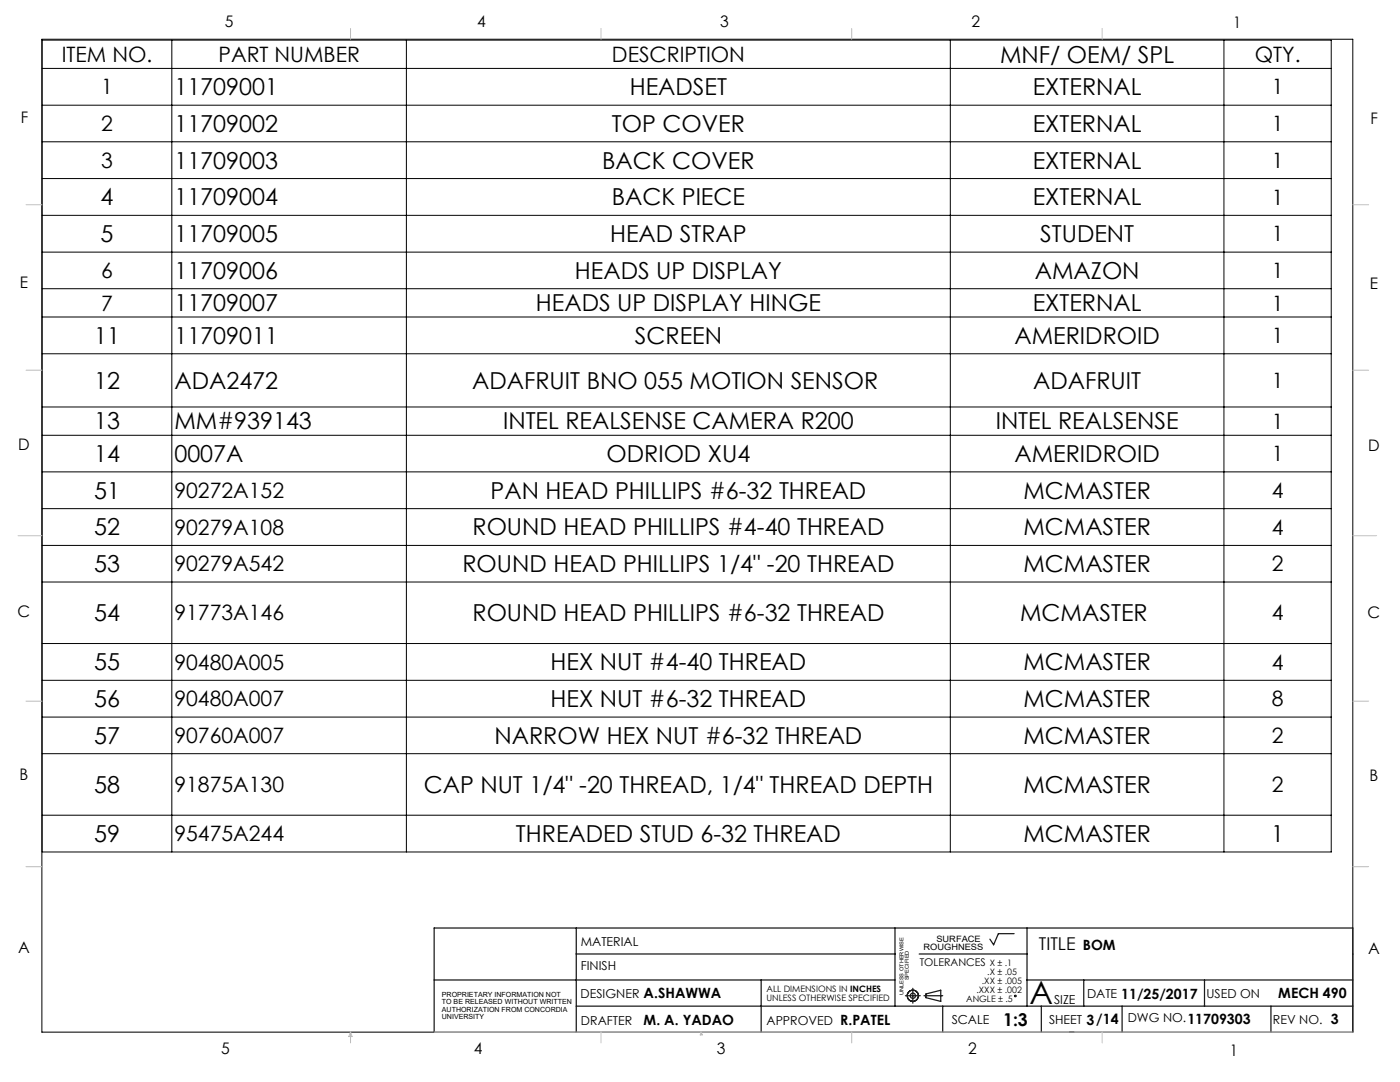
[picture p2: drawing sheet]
<svg xmlns="http://www.w3.org/2000/svg" width="279mm" height="216mm" viewBox="0 0 279 216" stroke-linecap="round" stroke-linejoin="round" font-family="sans-serif">
<g fill="none" stroke="#000" stroke-width=".2">
<path d="M8.4 7.8h261.6v198.2h-261.6zM8.4 8h257.3v162h-257.3M8.4 13.7h257.3M34.3 8v162M81.1 8v162M189.7 8v162M244.3 8v162M8.4 21h257.3M8.4 28.3h257.3M8.4 35.6h257.3M8.4 43h257.3M8.4 50.3h257.3"/>
<path d="M8.4 57.6h257.3M8.4 63.3h257.3M8.4 70.6h257.3M8.4 81.2h257.3M8.4 86.9h257.3M8.4 94.2h257.3M8.4 101.5h257.3M8.4 108.8h257.3M8.4 116.1h257.3M8.4 128.4h257.3M8.4 135.7h257.3M8.4 143.1h257.3"/>
<path d="M8.4 150.4h257.3M8.4 162.7h257.3"/>
<circle cx="202.6" cy="198.7" r=".17"/>
</g>
<g fill="none" stroke="#191924" stroke-width=".25">
<path d="M86.6 195.5h92M115 185.2v20.8M115 190.4h63.6M151.9 195.5v10.5M178.6 185.2v15.6M180.7 198.7h3M182.2 197.2v3M183.4 190.4h21.6M184.4 198.7h3.7M184.8 198.3l2.9-.7v2.2l-2.9-.7zM202.4 186.3h-3.2l-.9 2.2-.7-1.1M205 185.2v15.6"/>
<path d="M205 195.5h65M216.3 195.5v5.3M240.4 195.5v5.3M86.6 206v-20.8h183.4v20.8M115 200.8h155M188.1 200.8v5.2M207.8 200.8v5.2M213.4 206h.9M223.9 200.8v5.2M253.6 200.8v5.2"/>
<circle cx="182.2" cy="198.7" r="1.11"/>
<circle cx="182.2" cy="198.7" r=".51"/>
</g>
<g fill="none" stroke="#c0c0c0" stroke-width=".2">
<path d="M70 5.7v2.1M119.9 5.7v2.1M170 5.7v2.1M220 5.7v2.1M5.2 40.9h3.2M270 40.9h3.2M5.2 73.9h3.2M270 73.9h3.2M3.6 106.9h4.8M270 106.9h4.7M5.2 139.9h3.2M270 139.9h3.2"/>
<path d="M5.2 172.9h3.2M270 172.9h3.2M70 206v2.1M70 206l.3 .8h-.7zM86.6 206h183.4M119.9 206v2.1M139.9 206l.3 .5h-.5zM170 206v2.1M220 206v2.1"/>
</g>
<text font-size="6.3" x="205.5" y="200.4">A</text>
<g font-size="4.7">
<text x="199.6" y="12.5">MNF/ OEM/ SPL</text>
<text x="34.8" y="19">11709001</text>
<text x="125.7" y="19">HEADSET</text>
<text x="206.1" y="19">EXTERNAL</text>
<text x="34.8" y="26.3">11709002</text>
<text x="122.1" y="26.3">TOP COVER</text>
<text x="206.1" y="26.3">EXTERNAL</text>
<text x="34.8" y="33.6">11709003</text>
<text x="120.2" y="33.6">BACK COVER</text>
<text x="206.1" y="33.6">EXTERNAL</text>
<text x="20.1" y="41">4</text>
<text x="34.8" y="41">11709004</text>
<text x="122.1" y="41">BACK PIECE</text>
<text x="206.1" y="41">EXTERNAL</text>
<text x="20.1" y="48.3">5</text>
<text x="34.8" y="48.3">11709005</text>
<text x="121.8" y="48.3">HEAD STRAP</text>
<text x="207.6" y="48.3">STUDENT</text>
<text x="34.8" y="55.6">11709006</text>
<text x="114.7" y="55.6">HEADS UP DISPLAY</text>
<text x="206.5" y="55.6">AMAZON</text>
<text x="34.8" y="62.1">11709007</text>
<text x="107" y="62.1">HEADS UP DISPLAY HINGE</text>
<text x="206.1" y="62.1">EXTERNAL</text>
<text x="18.8" y="68.6">11</text>
<text x="34.8" y="68.6">11709011</text>
<text x="126.7" y="68.6">SCREEN</text>
<text x="202.5" y="68.6">AMERIDROID</text>
<text x="18.8" y="77.6">12</text>
<text x="34.8" y="77.6">ADA2472</text>
<text x="94.2" y="77.6">ADAFRUIT BNO 055 MOTION SENSOR</text>
<text x="206.2" y="77.6">ADAFRUIT</text>
<text x="18.8" y="85.7">13</text>
<text x="34.8" y="85.7">MM#939143</text>
<text x="100.4" y="85.7">INTEL REALSENSE CAMERA R200</text>
<text x="198.7" y="85.7">INTEL REALSENSE</text>
<text x="18.8" y="92.2">14</text>
<text x="34.8" y="92.2">0007A</text>
<text x="121" y="92.2">ODRIOD XU4</text>
<text x="202.5" y="92.2">AMERIDROID</text>
<text x="18.8" y="99.5">51</text>
<text x="97.9" y="99.5">PAN HEAD PHILLIPS #6-32 THREAD</text>
<text x="204.2" y="99.5">MCMASTER</text>
<text x="18.8" y="106.8">52</text>
<text x="94.3" y="106.8">ROUND HEAD PHILLIPS #4-40 THREAD</text>
<text x="204.2" y="106.8">MCMASTER</text>
<text x="18.8" y="114.2">53</text>
<text x="92.3" y="114.2">ROUND HEAD PHILLIPS 1/4&quot; -20 THREAD</text>
<text x="204.2" y="114.2">MCMASTER</text>
<text x="18.8" y="124">54</text>
<text x="94.3" y="124">ROUND HEAD PHILLIPS #6-32 THREAD</text>
<text x="203.6" y="124">MCMASTER</text>
<text x="18.8" y="133.8">55</text>
<text x="109.9" y="133.8">HEX NUT #4-40 THREAD</text>
<text x="204.2" y="133.8">MCMASTER</text>
<text x="18.8" y="141.1">56</text>
<text x="109.9" y="141.1">HEX NUT #6-32 THREAD</text>
<text x="204.2" y="141.1">MCMASTER</text>
<text x="18.8" y="148.4">57</text>
<text x="98.7" y="148.4">NARROW HEX NUT #6-32 THREAD</text>
<text x="204.2" y="148.4">MCMASTER</text>
<text x="18.8" y="158.2">58</text>
<text x="84.6" y="158.2">CAP NUT 1/4&quot; -20 THREAD, 1/4&quot; THREAD DEPTH</text>
<text x="204.2" y="158.2">MCMASTER</text>
<text x="18.8" y="168">59</text>
<text x="103" y="168">THREADED STUD 6-32 THREAD</text>
<text x="204.2" y="168">MCMASTER</text>
<text x="253.7" y="168">1</text>
</g>
<g font-size="4.2">
<text x="12.3" y="12.4">ITEM NO.</text>
<text x="43.6" y="12.4">PART NUMBER</text>
<text x="122.1" y="12.4">DESCRIPTION</text>
<text x="250.4" y="12.4">QTY.</text>
<text x="20.2" y="18.8">1</text>
<text x="253.8" y="18.8">1</text>
<text x="20.2" y="26.2">2</text>
<text x="253.8" y="26.2">1</text>
<text x="20.2" y="33.5">3</text>
<text x="253.8" y="33.5">1</text>
<text x="253.8" y="40.8">1</text>
<text x="253.8" y="48.1">1</text>
<text x="20.2" y="55.5">6</text>
<text x="253.8" y="55.5">1</text>
<text x="20.2" y="62">7</text>
<text x="253.8" y="62">1</text>
<text x="253.8" y="68.5">1</text>
<text x="253.8" y="77.4">1</text>
<text x="253.8" y="85.5">1</text>
<text x="253.8" y="92">1</text>
<text x="34.8" y="99.4">90272A152</text>
<text x="253.8" y="99.4">4</text>
<text x="34.8" y="106.7">90279A108</text>
<text x="253.8" y="106.7">4</text>
<text x="34.8" y="114">90279A542</text>
<text x="253.8" y="114">2</text>
<text x="34.8" y="123.8">91773A146</text>
<text x="253.8" y="123.8">4</text>
<text x="34.8" y="133.6">90480A005</text>
<text x="253.8" y="133.6">4</text>
<text x="34.8" y="140.9">90480A007</text>
<text x="253.8" y="140.9">8</text>
<text x="34.8" y="148.3">90760A007</text>
<text x="253.8" y="148.3">2</text>
<text x="34.8" y="158.1">91875A130</text>
<text x="253.8" y="158.1">2</text>
<text x="34.8" y="167.9">95475A244</text>
</g>
<g font-size="3.5">
<text x="207.3" y="189.5">TITLE</text>
<text x="200.2" y="204.7">1:3</text>
</g>
<g font-size="3.2">
<text x="44.8" y="5.4">5</text>
<text x="95.3" y="5.3">4</text>
<text x="143.7" y="5.4">3</text>
<text x="193.9" y="5.4">2</text>
<text x="246.1" y="5.7">1</text>
<text x="4.1" y="24.5">F</text>
<text x="273.5" y="24.7">F</text>
<text x="4" y="57.5">E</text>
<text x="273.4" y="57.6">E</text>
<text x="3.6" y="89.8">D</text>
<text x="273.1" y="90">D</text>
<text x="3.5" y="123.1">C</text>
<text x="272.9" y="123.3">C</text>
<text x="3.9" y="155.7">B</text>
<text x="273.3" y="155.9">B</text>
<text x="3.6" y="190.2">A</text>
<text x="273" y="190.3">A</text>
<text x="44.2" y="210.4">5</text>
<text x="94.6" y="210.3">4</text>
<text x="143.1" y="210.4">3</text>
<text x="193.2" y="210.3">2</text>
<text x="245.4" y="210.6">1</text>
</g>
<g font-size="2.8">
<text x="216.1" y="189.5">BOM</text>
<text x="128.5" y="199.2">A.SHAWWA</text>
<text x="223.8" y="199.4">11/25/2017</text>
<text x="255.1" y="199.2">MECH 490</text>
<text x="128.5" y="204.5">M. A. YADAO</text>
<text x="167.7" y="204.5">R.PATEL</text>
<text x="216.8" y="204.4">3/14</text>
<text x="237" y="204.4">11709303</text>
<text x="265.6" y="204.4">3</text>
</g>
<g font-size="2.5">
<text x="115.9" y="188.7">MATERIAL</text>
<text x="115.9" y="193.6">FINISH</text>
<text x="115.9" y="199.2">DESIGNER</text>
<text x="210.4" y="200.4">SIZE</text>
<text x="216.9" y="199.2">DATE</text>
<text x="225.1" y="204">DWG NO.</text>
<text x="240.8" y="199.2">USED ON</text>
<text x="115.9" y="204.5">DRAFTER</text>
<text x="153" y="204.5">APPROVED</text>
<text x="189.9" y="204.3">SCALE</text>
<text x="209.4" y="204.4">SHEET</text>
<text x="254" y="204.4">REV NO.</text>
</g>
<text font-size="2.1" x="183.6" y="192.8">TOLERANCES</text>
<g font-size="1.8">
<text x="196" y="196.4">.XX ± .005</text>
<text x="197" y="194.6">.X ± .05</text>
<text x="197.5" y="192.8">X ± .1</text>
<text x="153" y="198">ALL DIMENSIONS IN INCHES</text>
<text x="153" y="199.8">UNLESS OTHERWISE SPECIFIED</text>
<text x="192.8" y="199.9">ANGLE ± .5</text>
<text x="194.9" y="198.1">.XXX ± .002</text>
</g>
<g font-size="1.7">
<text x="184.3" y="189.6">ROUGHNESS</text>
<text x="186.9" y="187.9">SURFACE</text>
</g>
<g font-size="1.4">
<text x="88.2" y="199">PROPRIETARY INFORMATION NOT</text>
<text x="88.2" y="200.4">TO BE RELEASED WITHOUT WRITTEN</text>
<text x="88.2" y="201.8">AUTHORIZATION FROM CONCORDIA</text>
<text x="88.2" y="203.3">UNIVERSITY</text>
</g>
<g font-size="1.1">
<text x="181.4" y="195.6" transform="rotate(-90 181.4 195.6)">SPECIFIED</text>
<text x="180.3" y="198.6" transform="rotate(-90 180.3 198.6)">UNLESS OTHERWISE</text>
</g>
</svg>
